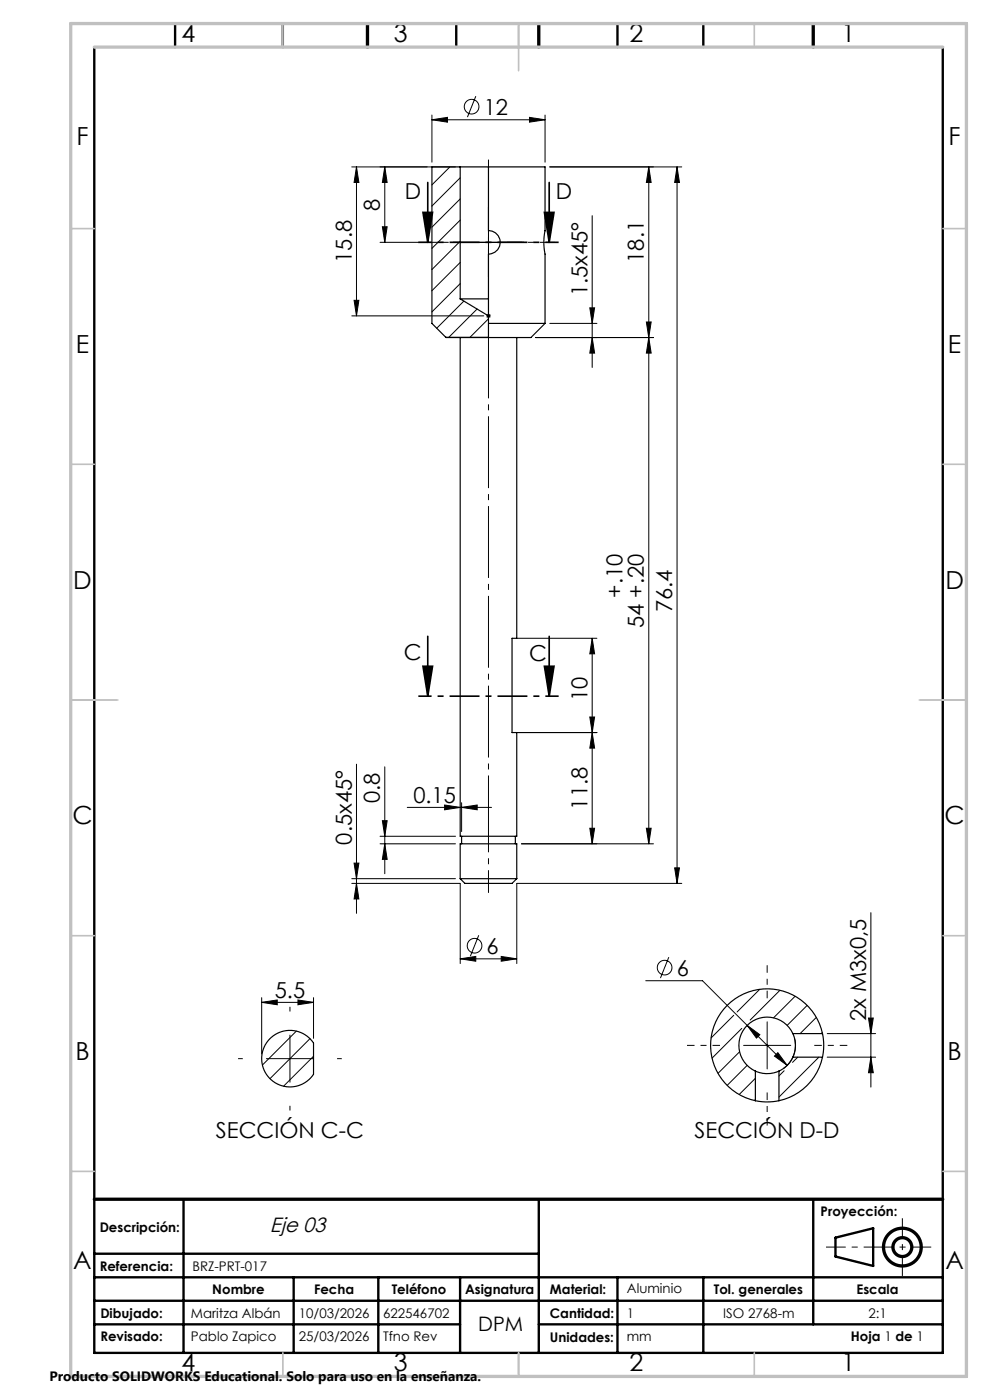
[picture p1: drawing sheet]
<svg xmlns="http://www.w3.org/2000/svg" width="210mm" height="297mm" viewBox="0 0 210 297" stroke-linecap="round" stroke-linejoin="round" font-family="sans-serif">
<g fill="none" stroke="#000" stroke-width=".21">
<path d="M74.6 35.4h22M75.6 35.4l.5 3.3h-1zM75.6 35.4v31.6M81.6 35.4l.5 3.3h-1zM81.6 35.4v16M91.6 25.4l3.3-.5v1zM91.6 24.4v10M91.6 25.4h24M95.4 35.4l-3.8 3.8M97.6 37.7l-6 6M100.9 20.4l-1.8 4.5M112.3 24.9l3.3 .5-3.3 .5z"/>
<path d="M115.6 24.4v10M116.6 35.4h28M137.6 35.4l.5 3.3h-1zM137.6 35.4v143.6M143.6 35.4l.5 3.3h-1zM143.6 35.4v152M80.6 51.4h14.5M81.1 48.1h1l-.5 3.3zM97.6 42.2l-6 6M97.6 46.7l-6 6M97.6 51.2l-6 6M97.6 55.7l-6 6"/>
<path d="M98.6 51.4h10M103.6 46.4v10M125.6 45.8v32.2M74.6 67h28M75.1 63.7h1l-.5 3.3zM97.6 60.2l-6 6M98.4 63.9l-5.8 5.7M101.2 65.6l-6 6M103.1 67h1M103.3 66.7l.7 .7M103.6 67.6l-3.9 4M103.6 66.5v1"/>
<path d="M104 66.7l-.7 .7M113.6 71.6h25M116.6 68.6h10M125.1 65.3h1l-.5 3.3zM125.6 71.6l.5 3.3h-1zM137.1 68.3h1l-.5 3.3zM137.6 71.6l.5 3.3h-1zM109.6 135.4h17M125.6 135.4l.5 3.3h-1zM125.6 135.4v43.6M109.6 155.4h17M125.1 152.1h1l-.5 3.3z"/>
<path d="M125.6 155.4l.5 3.3h-1zM75.6 162.1v31.7M80.6 179h16M80.6 177.4h16M81.1 174.1h1l-.5 3.3zM81.6 179l.5 3.3h-1zM81.6 162.7v22.7M86.4 171.3h17.9M94.3 170.8l3.3 .5-3.3 .5zM97.9 171.3l3.3-.5v1zM97.9 170.3v6.1M110.6 179h28"/>
<path d="M125.1 175.7h1l-.5 3.3zM137.1 175.7h1l-.5 3.3zM74.6 187.4h23v17M74.6 186.4h22M75.1 183.1h1l-.5 3.3zM75.6 187.4l.5 3.3h-1zM101.6 198.4l-1.8 4.5M143.1 184.1h1l-.5 3.3zM144.6 187.4h-35v17M184.7 193.6v37M55.5 212.6l3.3-.5v1.1zM55.5 211.6v12"/>
<path d="M55.5 212.6h11M61.5 219.6v10M62.9 218.7l-7.2 7.2M63.2 212.1l3.3 .5-3.3 .6zM66.5 211.6v8.7M97.6 203.4l3.3-.5v1zM97.6 203.4h12M106.3 202.9l3.3 .5-3.3 .5zM137 208.1h12l18 17.9M141.9 203.1l-1.8 4.4M155.6 215.4l-4.8 4.8M157.4 218.2l-6.4 6.3"/>
<path d="M158.5 217.5l2.7 2-.7 .7zM161.2 209.9l-4.9 4.8M162.7 216.8v10M165.4 210.1l-6.3 6.3M168.7 211.3l-4.6 4.6M171.2 213.3l-4.2 4.2M173.2 215.8l-3.5 3.5M174.4 219.1l-.2 .2M175.5 219.3h10.2M184.2 216h1l-.5 3.3zM56.5 224.6h10M65.7 220.3l-8.4 8.5"/>
<path d="M66.5 224.1l-6.3 6.3M156.9 223.1l-4.6 4.6M157.7 221.8h10M158.5 226l-4.3 4.3M160.2 228.8l-3.4 3.4M160.2 233.3l-.2 .2M164.3 224l.7-.7 2 2.7zM166.3 227.2l-1.1 1.1M168.5 220.2a6 6 0 0 1-2.3 6.5M169.2 224.3l-1.1 1.1M173.7 224.3l-8.5 8.4M175.5 224.3h10.2"/>
<path d="M184.7 224.3l.5 3.3h-1z"/>
<circle cx="100" cy="22.6" r="1.56"/>
<circle cx="100.7" cy="200.6" r="1.56"/>
<circle cx="141" cy="205.3" r="1.56"/>
</g>
<g fill="none" stroke="#000" stroke-width=".25">
<path d="M97.6 35.4h-6v33.2l3 3h18l3-3M97.6 35.4h6M97.6 35.4v28M103.6 35.4v13.5a2.5 2.5 0 0 1 2.5 2.5 2.5 2.5 0 0 1-2.5 2.5v17.7h-9M103.6 35.4h12v13.5a12 12 0 0 0 0 5v14.7M97.6 71.6v105.8h12v-22h-1v-20h1v-63.8M97.6 63.4h6M97.6 63.4l6 3.6M103.6 68.6h12M97.9 177.4v1.6M109.3 177.4v1.6M97.6 186.4h12"/>
<path d="M97.6 186.4l1 1h10l1-1M97.6 186.4v-7.4h12v7.4M168.2 219.3a6 6 0 0 1 0 5M168.2 219.3a6 6 0 0 0-9.7-1.8 6 6 0 0 0 1.7 9.7M168.2 219.3h6.3M174.5 219.3a12 12 0 0 1 0 5M174.5 219.3a12 12 0 0 0-20.3-6 12 12 0 0 0 6 20.2M57.2 220.4a6 6 0 0 1 9.3 .9v6.6a6 6 0 0 1-8.8 1.4 6 6 0 0 1-.5-8.9zM160.2 233.5a12 12 0 0 0 5 0M160.2 227.2a6 6 0 0 0 5 0M160.2 227.2v6.3M165.2 227.2v6.3"/>
<path d="M168.2 224.3a6 6 0 0 1-3 2.9M168.2 224.3h6.3M174.5 224.3a12 12 0 0 1-9.3 9.2"/>
</g>
<path d="M90.7 38.7v12.7M116.5 38.7v12.7M89.7 45.1h2.1l-1.1 6.3zM115.5 45.1h2l-1 6.3zM90.7 135v12.7M116.5 135v12.7M89.7 141.3h2.1l-1.1 6.4zM115.5 141.3h2l-1 6.4z" fill="none" stroke="#000" stroke-width=".35"/>
<g fill="none" stroke="#000" stroke-width=".7" stroke-linecap="butt">
<circle cx="191.4" cy="264.6" r="2"/>
<circle cx="191.4" cy="264.6" r="4"/>
</g>
<path d="M98.6 51.4h-2.5M103.6 46.4v-2.5M103.6 56.4v2.5M108.6 51.4h2.5M103.6 68.6v3M103.6 179v-1.6M103.6 186.4v3M61.5 214.6v-1M51.5 224.6h-1M61.5 234.6v1M71.5 224.6h1" fill="none" stroke="#000" stroke-width=".21" stroke-dasharray="15.2 1.3 1.3 1.3" stroke-linecap="butt"/>
<path d="M103.6 68.6v-35.2" fill="none" stroke="#000" stroke-width=".21" stroke-dasharray="15.2 1.3 1.3 1.3" stroke-dashoffset="-.5" stroke-linecap="butt"/>
<path d="M103.6 186.4v-7.4" fill="none" stroke="#000" stroke-width=".21" stroke-dasharray="15.2 1.3 1.3 1.3" stroke-dashoffset="13.4" stroke-linecap="butt"/>
<path d="M103.6 177.4v-105.8" fill="none" stroke="#000" stroke-width=".21" stroke-dasharray="15.2 1.3 1.3 1.3" stroke-dashoffset="2.3" stroke-linecap="butt"/>
<path d="M117.6 51.4h-10" fill="none" stroke="#000" stroke-width=".21" stroke-dasharray="15.2 1.3 1.3 1.3" stroke-dashoffset="12.1" stroke-linecap="butt"/>
<path d="M162.7 211.8v-7M152.7 221.8h-7M162.7 231.8v7M172.7 221.8h7" fill="none" stroke="#000" stroke-width=".21" stroke-dasharray="15.2 1.3 1.3 1.3" stroke-dashoffset="13.6" stroke-linecap="butt"/>
<path d="M118.5 51.4h-29.8M118.5 147.7h-29.8" fill="none" stroke="#000" stroke-width=".35" stroke-dasharray="6.3 1.3 1.3 1.3" stroke-dashoffset="3.5" stroke-linecap="butt"/>
<path d="M197.5 264.6h-22.3" fill="none" stroke="#000" stroke-width=".21" stroke-dasharray="6.3 1.3 1.3 1.3" stroke-dashoffset="2.2" stroke-linecap="butt"/>
<path d="M191.4 258.4v12.3" fill="none" stroke="#000" stroke-width=".21" stroke-dasharray="6.3 1.3 1.3 1.3" stroke-dashoffset="2.1" stroke-linecap="butt"/>
<g fill="none" stroke="#000" stroke-width=".5">
<path d="M20 10v277h180v-277M37.1 5v5M60 5v5M96.8 5v5M131 5v5M149.2 5v5M38.9 254.4v32.6M114.3 254.4v32.6M172.5 254.4v26.6M20 266h94.3M20 271h180M20 275.9h180"/>
<path d="M62.3 271v16M80.2 271v16M97.6 271v16M131 271v16M149.2 271v16M177.2 262.6l8-2v8l-8-2zM20 281h77.6M114.3 281h85.7"/>
</g>
<path d="M78 5v5M114.3 5v5M172.5 5v5M20 254.4h180" fill="none" stroke="#000" stroke-width=".7"/>
<g fill="none" stroke="#c0c0c0" stroke-width=".35">
<path d="M60 5v5M110 5v10M160 5v5M15 48.5h5M200 48.5h5M15 98.5h5M200 98.5h5M15 148.5h10M195 148.5h10M15 198.5h5M200 198.5h5M15 248.5h5"/>
<path d="M200 248.5h5M60 287v5M110 287v5M160 287v5"/>
</g>
<path d="M15 5h190v287h-190zM20 10h180" fill="none" stroke="#c0c0c0" stroke-width=".7"/>
<g fill="#000">
<path d="M91.6 25.4l3.3-.5v1zM112.3 24.9l3.3 .5-3.3 .5zM97.6 203.4l3.3-.5v1zM106.3 202.9l3.3 .5-3.3 .5z"/>
<path d="M137.6 35.4l.5 3.3h-1zM137.1 68.3h1l-.5 3.3zM137.6 71.6l.5 3.3h-1zM137.1 175.7h1l-.5 3.3z"/>
<path d="M115.5 45.1h2l-1 6.3zM89.7 45.1h2.1l-1.1 6.3z"/>
<path d="M75.1 63.7h1l-.5 3.3zM75.6 35.4l.5 3.3h-1z"/>
<path d="M115.5 141.3h2l-1 6.4zM89.7 141.3h2.1l-1.1 6.4z"/>
<path d="M97.9 171.3l3.3-.5v1zM94.3 170.8l3.3 .5-3.3 .5z"/>
<path d="M143.1 184.1h1l-.5 3.3zM143.6 35.4l.5 3.3h-1zM81.6 179l.5 3.3h-1zM81.1 174.1h1l-.5 3.3zM81.1 48.1h1l-.5 3.3zM81.6 35.4l.5 3.3h-1zM125.6 71.6l.5 3.3h-1zM125.1 65.3h1l-.5 3.3zM125.1 152.1h1l-.5 3.3zM125.6 135.4l.5 3.3h-1zM75.6 187.4l.5 3.3h-1zM75.1 183.1h1l-.5 3.3zM125.1 175.7h1l-.5 3.3zM125.6 155.4l.5 3.3h-1z"/>
<path d="M63.2 212.1l3.3 .5-3.3 .6zM55.5 212.6l3.3-.5v1.1z"/>
<path d="M164.3 224l2.7 2-2-2.7zM158.5 217.5l2 2.7 .7-.7z"/>
<path d="M184.7 224.3l.5 3.3h-1zM184.2 216h1l-.5 3.3z"/>
</g>
<g font-size="5.3">
<text x="38.5" y="8.9">4</text>
<text x="83.5" y="8.9">3</text>
<text x="133.5" y="8.9">2</text>
<text x="178.5" y="8.9">1</text>
<text x="16.2" y="30.7">F</text>
<text x="201.2" y="30.7">F</text>
<text x="16.1" y="74.9">E</text>
<text x="201.1" y="74.9">E</text>
<text x="15.5" y="124.9">D</text>
<text x="200.5" y="124.9">D</text>
<text x="15.4" y="174.9">C</text>
<text x="200.4" y="174.9">C</text>
<text x="16" y="224.9">B</text>
<text x="201" y="224.9">B</text>
<text x="15.5" y="269.2">A</text>
<text x="200.5" y="269.2">A</text>
<text x="38.5" y="290.9">4</text>
<text x="83.5" y="290.9">3</text>
<text x="133.5" y="290.9">2</text>
<text x="178.5" y="290.9">1</text>
</g>
<g font-size="4.7">
<text x="102.6" y="24.3">12</text>
<text x="80.6" y="44.8" transform="rotate(-90 80.6 44.8)">8</text>
<text x="85.9" y="42.2">D</text>
<text x="117.9" y="42.2">D</text>
<text x="74.6" y="55.7" transform="rotate(-90 74.6 55.7)">15.8</text>
<text x="136.6" y="55.7" transform="rotate(-90 136.6 55.7)">18.1</text>
<text x="124.6" y="62.8" transform="rotate(-90 124.6 62.8)">1.5x45°</text>
<text x="132.1" y="126.8" transform="rotate(-90 132.1 126.8)">+.10</text>
<text x="142.6" y="129.9" transform="rotate(-90 142.6 129.9)">76.4</text>
<text x="136.6" y="133.2" transform="rotate(-90 136.6 133.2)">54 +.20</text>
<text x="85.6" y="140">C</text>
<text x="112.3" y="140.3">C</text>
<text x="124.6" y="148.7" transform="rotate(-90 124.6 148.7)">10</text>
<text x="80.6" y="170.4" transform="rotate(-90 80.6 170.4)">0.8</text>
<text x="87.7" y="170.3">0.15</text>
<text x="124.6" y="171.7" transform="rotate(-90 124.6 171.7)">11.8</text>
<text x="74.6" y="179.2" transform="rotate(-90 74.6 179.2)">0.5x45°</text>
<text x="103.2" y="202.3">6</text>
<text x="143.5" y="207">6</text>
<text x="58.3" y="211.6">5.5</text>
<text x="183.7" y="216.6" transform="rotate(-90 183.7 216.6)">2x M3x0,5</text>
<text x="45.8" y="241.4">SECCIÓN C-C</text>
<text x="147.4" y="241.4">SECCIÓN D-D</text>
</g>
<text font-size="4.4" x="57.3" y="261.3">Eje 03</text>
<text font-size="4.2" x="101.4" y="282.3">DPM</text>
<text font-size="2.9" x="10.5" y="292.9">Producto SOLIDWORKS Educational. Solo para uso en la enseñanza.</text>
<g font-size="2.8">
<text x="21.1" y="261.3">Descripción:</text>
<text x="174.1" y="258">Proyección:</text>
<text x="21.1" y="269.7">Referencia:</text>
<text x="40.8" y="269.7">BRZ-PRT-017</text>
<text x="45" y="274.5">Nombre</text>
<text x="66.6" y="274.5">Fecha</text>
<text x="83.1" y="274.5">Teléfono</text>
<text x="98.6" y="274.5">Asignatura</text>
<text x="116.7" y="274.5">Material:</text>
<text x="133" y="274.4">Aluminio</text>
<text x="151.4" y="274.5">Tol. generales</text>
<text x="181.7" y="274.5">Escala</text>
<text x="21.3" y="279.7">Dibujado:</text>
<text x="40.5" y="279.7">Maritza Albán</text>
<text x="63.4" y="279.7">10/03/2026</text>
<text x="81.3" y="279.7">622546702</text>
<text x="116.7" y="279.7">Cantidad:</text>
<text x="133" y="279.6">1</text>
<text x="153.4" y="279.7">ISO 2768-m</text>
<text x="184.2" y="279.7">2:1</text>
<text x="21.3" y="284.6">Revisado:</text>
<text x="40.5" y="284.6">Pablo Zapico</text>
<text x="63.4" y="284.6">25/03/2026</text>
<text x="81.3" y="284.6">Tfno Rev</text>
<text x="116.7" y="284.6">Unidades:</text>
<text x="133" y="284.5">mm</text>
<text x="180.5" y="284.5">Hoja 1 de 1</text>
</g>
</svg>
